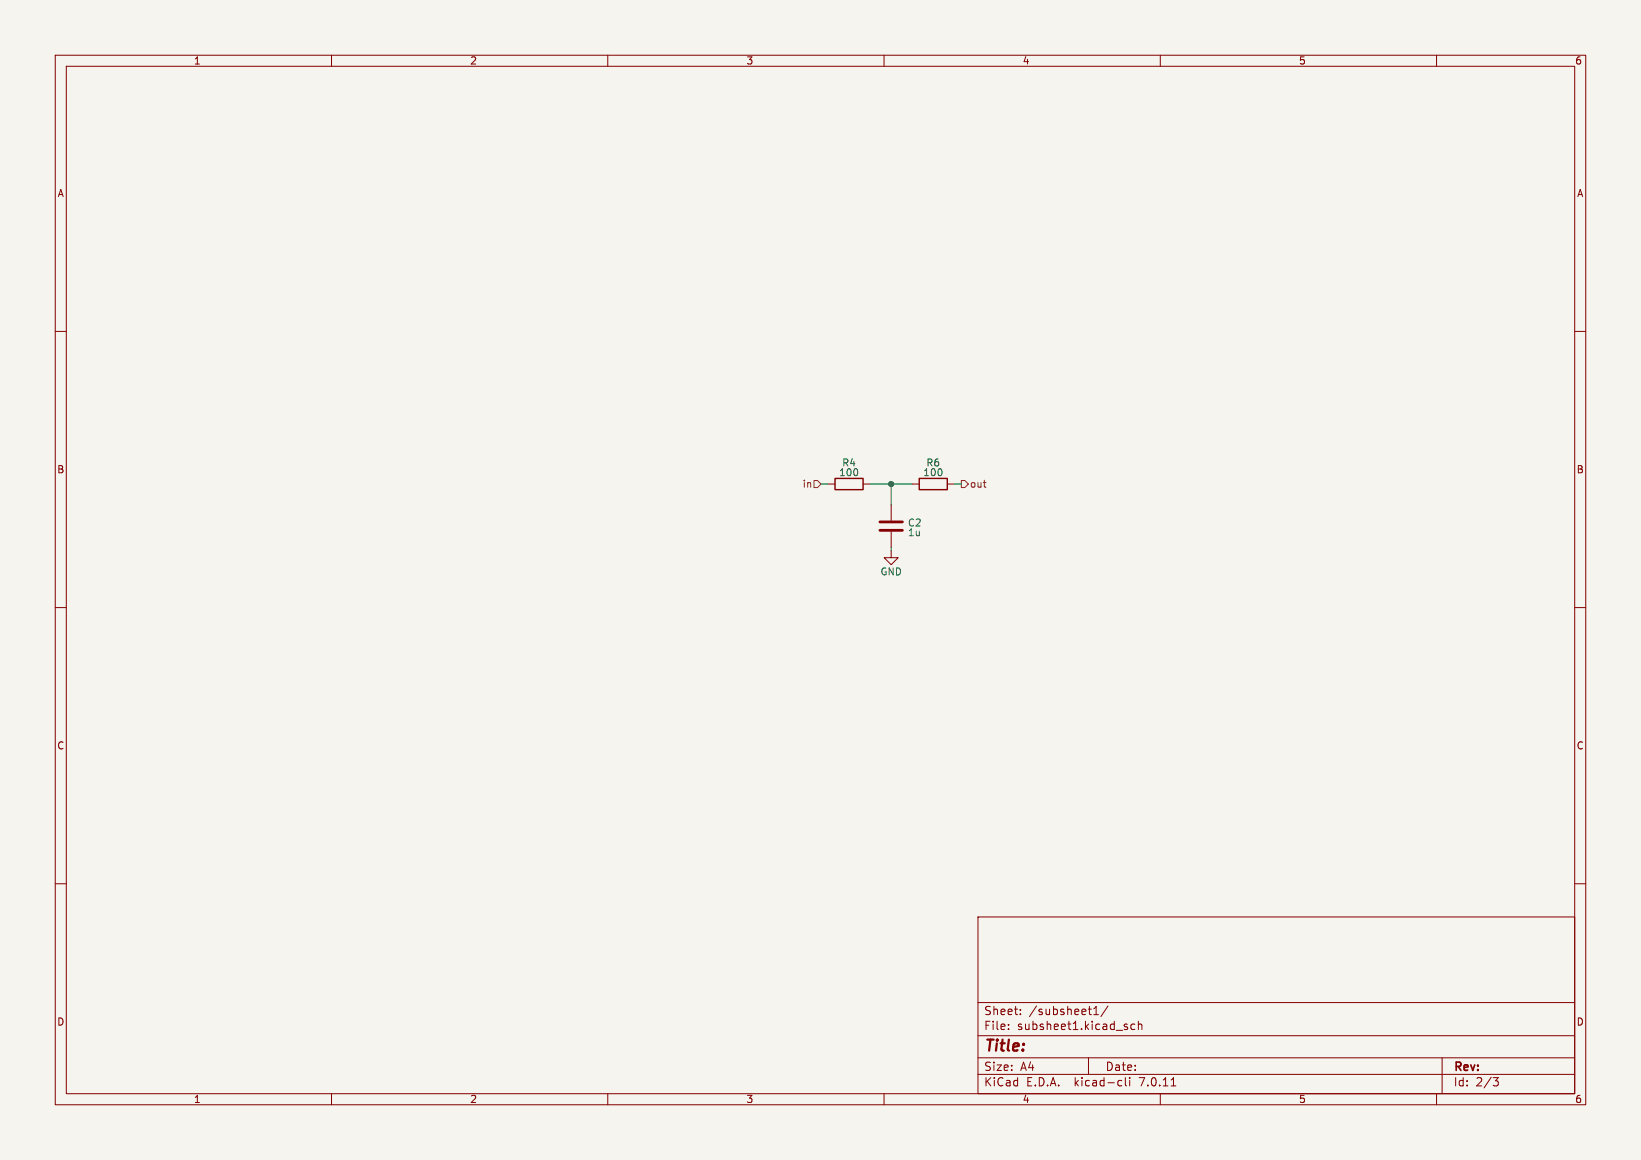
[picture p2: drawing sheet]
<svg xmlns="http://www.w3.org/2000/svg" width="297mm" height="210mm" viewBox="0 0 297 210" stroke-linecap="round" stroke-linejoin="round" font-family="sans-serif">
<path d="M0 0h297v210h-297z" fill="#f5f4ef" stroke="#f5f4ef" stroke-width=".18"/>
<g fill="none" stroke="#840000" stroke-width=".18">
<path d="M10 10h277v190h-277zM12 12h273v186h-273zM60 10v2M110 10v2M160 10v2M210 10v2M260 10v2M10 60h2M285 60h2M149.9 87.6h1.2M156.2 87.6h1.3M161.3 99.7v1.3h1.3l-1.3 1.2-1.3-1.2h1.3"/>
<path d="M161.3 91.4v2.8M161.3 96.3v2.8M165.1 87.6h1.3M171.4 87.6h1.3M10 110h2M285 110h2M10 160h2M285 160h2M177 166h108v32h-108zM60 198v2M110 198v2M160 198v2"/>
<path d="M177 194.5h108M177 191.5h108M177 187.5h108M177 181.5h108M182.5 186.3v.1M182.5 185.5v.1M184.7 183.6v.1M184.7 182.8v.1M197 191.5v3M198 183.7h.8M198 182.6l.4-.4v1.5M200.5 182.1l-1.3 2"/>
<path d="M202.6 195.6l.4 .1M203 196.5l-.4 .1M203.7 195.1v1.3l.2 .2M204.5 195.1v.1M204.5 195.6v1M205.4 185.5l-.4-.1-.3 .3v.4l.1 .2h.6M206 185.5l.2-.1 .4 .1 .1 .9M206 184.9v1.5M210 198v2M212 196.6h.8M260 198v2M261 191.5v6.5"/>
<path d="M270.2 195.1h1l-.5 .6 .4 .1 .1 .5-.3 .3h-.4"/>
</g>
<path d="M159.3 96h4M159.3 94.5h4" fill="none" stroke="#840000" stroke-width=".51"/>
<path d="M151.1 86.6h5.1v2h-5.1zM166.4 86.6h5v2h-5z" fill="none" stroke="#840000" stroke-width=".25"/>
<path d="M147.3 87h.7l.6 .6-.6 .7h-.7zM174 87h.6l.7 .6-.7 .7h-.6z" fill="none" stroke="#725600" stroke-width=".18"/>
<path d="M148.6 87.6h1.3M157.5 87.6h7.6M161.3 87.6v3.8M161.3 99.1v.6M172.7 87.6h1.3" fill="none" stroke="#009600" stroke-width=".18"/>
<circle cx="161.3" cy="87.6" r=".46" fill="#009600" stroke="#009600" stroke-width=".18"/>
<text font-size="2.8" fill="#840000" x="178" y="190.9">Title:</text>
<g font-size="2.1" fill="#840000">
<text x="178" y="184">Sheet:</text>
<text x="186.2" y="184">/subsheet1/</text>
<text x="178" y="186.7">File:</text>
<text x="184.1" y="186.7">subsheet1.kicad_sch</text>
<text x="178" y="196.9">KiCad</text>
<text x="178" y="194.1">Size:</text>
<text x="184.7" y="194.1">A4</text>
<text x="185.7" y="196.9">E.D.A.</text>
<text x="194.6" y="196.9">kicad-cli</text>
<text x="200" y="194.1">Date:</text>
<text x="206.5" y="196.9">7.0.11</text>
<text x="263" y="194.3">Rev:</text>
<text x="263" y="196.9">Id:</text>
<text x="267.1" y="196.9">2/3</text>
</g>
<g font-size="1.8" fill="#840000">
<text x="35" y="11.9">1</text>
<text x="85" y="11.9">2</text>
<text x="135" y="11.9">3</text>
<text x="185" y="11.9">4</text>
<text x="235" y="11.9">5</text>
<text x="285" y="11.9">6</text>
<text x="10.3" y="35.9">A</text>
<text x="285.3" y="35.9">A</text>
<text x="10.3" y="85.9">B</text>
<text x="285.3" y="85.9">B</text>
<text x="10.3" y="135.9">C</text>
<text x="285.3" y="135.9">C</text>
<text x="10.3" y="185.9">D</text>
<text x="285.3" y="185.9">D</text>
<text x="35" y="199.9">1</text>
<text x="85" y="199.9">2</text>
<text x="135" y="199.9">3</text>
<text x="185" y="199.9">4</text>
<text x="235" y="199.9">5</text>
<text x="285" y="199.9">6</text>
</g>
<g font-size="1.8" fill="#725600">
<text x="145.2" y="88.5">in</text>
<text x="175.5" y="88.5">out</text>
</g>
<g font-size="1.8" fill="#006464">
<text x="151.8" y="86.4">100</text>
<text x="152.3" y="84.6">R4</text>
<text x="167" y="86.4">100</text>
<text x="167.6" y="84.6">R6</text>
<text x="164.2" y="95.5">C2</text>
<text x="164.2" y="97.3">1u</text>
<text x="159.3" y="104.4">GND</text>
</g>
</svg>
